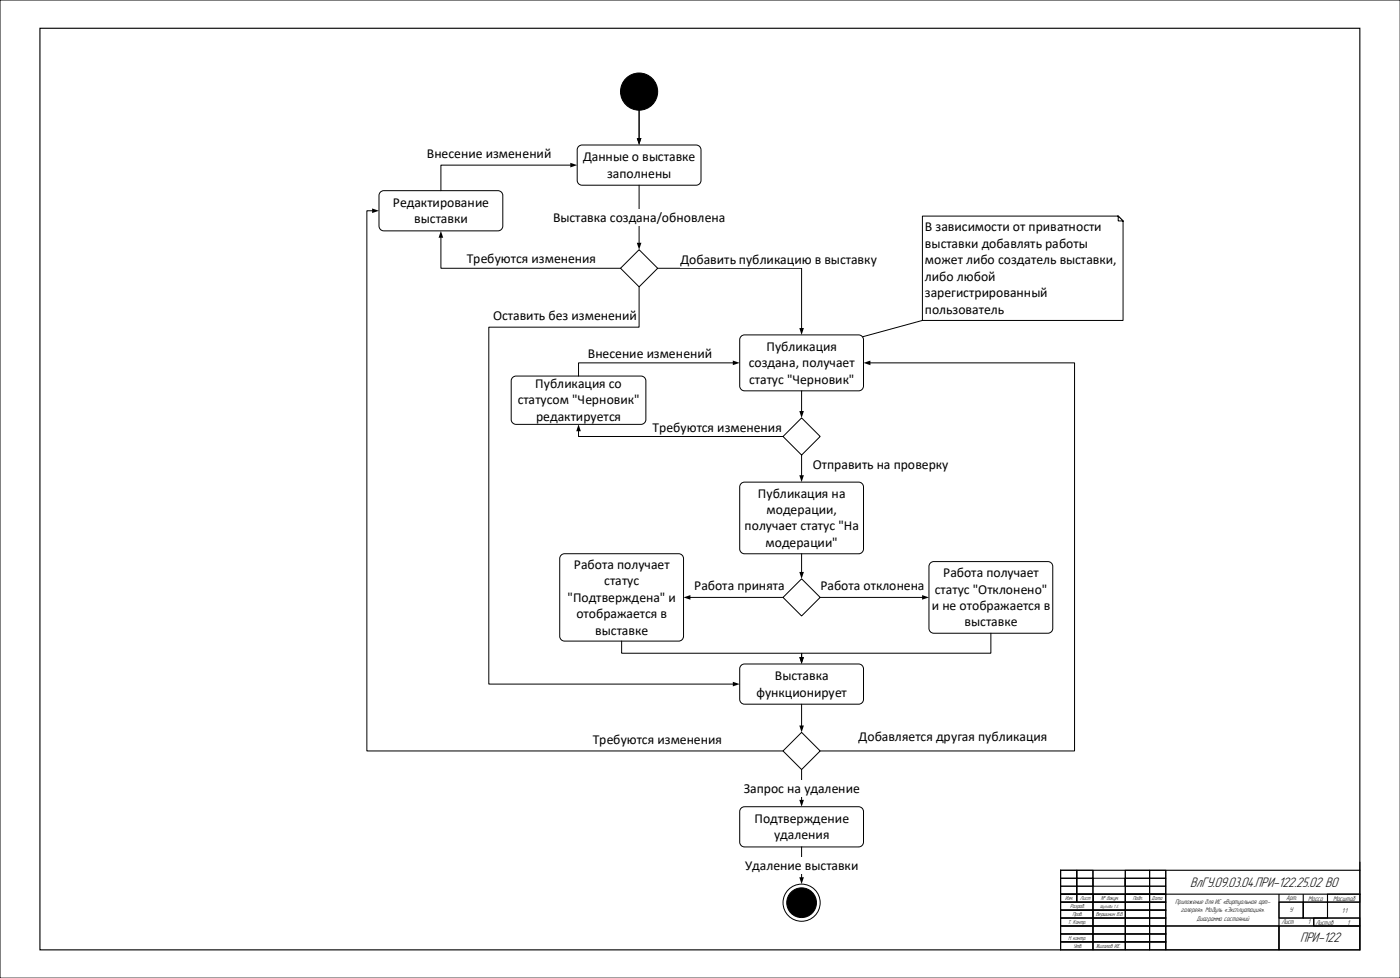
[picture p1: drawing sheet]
<svg xmlns="http://www.w3.org/2000/svg" width="866mm" height="605mm" viewBox="0 0 866 605" stroke-linecap="round" stroke-linejoin="round" font-family="sans-serif">
<g fill="none" stroke="#000" stroke-width=".62">
<path d="M866 0h-866v605M395 68v18M656 538h10v5h-10zM666 538h10v5h-10zM696 538h15v5h-15zM711 538h10v5h-10zM656 558h20v5h-20zM656 553h10v5h-10zM656 548h10v5h-10zM656 543h10v5h-10zM666 553h10v5h-10zM666 548h10v5h-10z"/>
<path d="M666 543h10v5h-10zM676 558h20v5h-20zM676 543h19v5h-19zM676 553h20v5h-20zM696 558h15v5h-15zM696 553h15v5h-15zM696 548h15v5h-15zM696 543h15v5h-15zM711 558h10v5h-10zM711 553h10v5h-10zM711 548h10v5h-10zM711 543h10v5h-10z"/>
<path d="M791 558h15v9h-15zM806 558h15v9h-15zM821 553h20v5h-20zM656 577h20v5h-20zM656 572h20v5h-20zM656 567h20v5h-20zM656 563h20v4h-20zM676 577h20v5h-20zM676 572h20v5h-20zM676 567h20v5h-20zM676 563h20v4h-20zM696 577h15v5h-15z"/>
<path d="M696 572h15v5h-15zM696 567h15v5h-15zM696 563h15v4h-15zM711 577h10v5h-10zM711 572h10v5h-10zM711 567h10v5h-10zM711 563h10v4h-10zM721 572h70v15h-70zM791 572h50v15h-50zM812 567h29v5h-29zM656 582h20v5h-20zM676 582h20v5h-20z"/>
<path d="M696 582h15v5h-15zM711 582h10v5h-10z"/>
<circle cx="395" cy="57" r="11"/>
</g>
<path d="M25 17h816v570h-816zM841 538h-185v49M841 533v54M656 553h185M656 558h65M656 563h65M656 567h65M656 572h65M656 577h65M656 582h65" fill="none" stroke="#000" stroke-width=".7"/>
<path d="M666 538v20M676 538v49M696 538v49M711 538v49M721 538v49M791 558h50M791 553v34M806 553v14M821 553v14M721 572h120M791 567h50M812 567v5" fill="none" stroke="#000" stroke-width=".7" stroke-linecap="butt"/>
<g fill="#000">
<path d="M394 85h3l-2 5z"/>
<circle cx="395" cy="57" r="11"/>
</g>
<path d="M358 90h2h71l2 1v2v19l-1 2h-2h-71l-2-1v-2v-18z" fill-rule="evenodd" fill="#fff"/>
<path d="M358 90h2h71l2 1v2v19l-1 2h-2h-71l-2-1v-2v-18zM395 114v36" fill="none" stroke="#000" stroke-width=".62"/>
<path d="M394 150h3l-2 4z" fill="#000"/>
<path d="M342 129h106v10h-106z" fill-rule="evenodd" fill="#fff"/>
<path d="M395 68v18" fill="none" stroke="#000" stroke-width=".62"/>
<path d="M394 85h3l-2 5z" fill="#000"/>
<path d="M458 499h2h72l1 1 1 2v19l-1 2-2 1-71-1-2-1-1-1v-19z" fill-rule="evenodd" fill="#fff"/>
<g fill="none" stroke="#000" stroke-width=".62">
<path d="M458 499h2h72l1 1 1 2v19l-1 2-2 1-71-1-2-1-1-1v-19zM496 524v19"/>
<circle cx="496" cy="558" r="9"/>
<circle cx="496" cy="558" r="11"/>
</g>
<g fill="#000">
<path d="M494 542h3l-1 4z"/>
<circle cx="496" cy="558" r="9"/>
</g>
<g fill="#fff">
<path d="M460 530h71v10h-71z" fill-rule="evenodd"/>
<path d="M458 208l2-1h72l2 2v1v30l-2 1-1 1-72-1-1-1-1-1v-29z" fill-rule="evenodd"/>
</g>
<path d="M458 208l2-1h72l2 2v1v30l-2 1-1 1-72-1-1-1-1-1v-29z" fill="none" stroke="#000" stroke-width=".62"/>
<path d="M458 299l2-1h72l2 2v1v40l-2 1h-1h-72l-1-1-1-2v-38z" fill-rule="evenodd" fill="#fff"/>
<path d="M458 299l2-1h72l2 2v1v40l-2 1h-1h-72l-1-1-1-2v-38z" fill="none" stroke="#000" stroke-width=".62"/>
<path d="M347 343l2-1h71l1 1 2 2v48l-1 2-2 1h-71h-2l-1-3v-48z" fill-rule="evenodd" fill="#fff"/>
<path d="M347 343l2-1h71l1 1 2 2v48l-1 2-2 1h-71h-2l-1-3v-48z" fill="none" stroke="#000" stroke-width=".62"/>
<path d="M317 234l2-2 78 1 2 1v1v25l-1 2h-2h-78l-1-1-1-2v-24z" fill-rule="evenodd" fill="#fff"/>
<path d="M317 234l2-2 78 1 2 1v1v25l-1 2h-2h-78l-1-1-1-2v-24z" fill="none" stroke="#000" stroke-width=".62"/>
<path d="M496 258l11 12-11 11-12-11z" fill-rule="evenodd" fill="#fff"/>
<path d="M496 258l11 12-11 11-12-11zM496 242v12M358 266v4h126" fill="none" stroke="#000" stroke-width=".62"/>
<path d="M494 254h3l-1 4zM358 262l1 5h-3z" fill="#000"/>
<path d="M403 259h80v10h-80z" fill-rule="evenodd" fill="#fff"/>
<path d="M453 224h-95v8" fill="none" stroke="#000" stroke-width=".62"/>
<path d="M453 223l4 1-4 2z" fill="#000"/>
<path d="M363 214h77v10h-77z" fill-rule="evenodd" fill="#fff"/>
<path d="M496 281v13" fill="none" stroke="#000" stroke-width=".62"/>
<path d="M494 294h3l-1 4z" fill="#000"/>
<g fill="#fff">
<path d="M502 282h84v10h-84z" fill-rule="evenodd"/>
<path d="M384 166l11-12 12 12-12 11z" fill-rule="evenodd"/>
</g>
<path d="M273 147v19h111M384 166l11-12 12 12-12 11z" fill="none" stroke="#000" stroke-width=".62"/>
<path d="M273 143l1 4h-3z" fill="#000"/>
<g fill="#fff">
<path d="M288 155h80v10h-80z" fill-rule="evenodd"/>
<path d="M235 119l2-1h72l1 1 1 2v19l-1 2-2 1h-71l-2-1-1-2v-19z" fill-rule="evenodd"/>
</g>
<path d="M235 119l2-1h72l1 1 1 2v19l-1 2-2 1h-71l-2-1-1-2v-19zM353 102h-80v16" fill="none" stroke="#000" stroke-width=".62"/>
<path d="M353 101l4 1-4 1z" fill="#000"/>
<path d="M264 90h77v10h-77z" fill-rule="evenodd" fill="#fff"/>
<path d="M407 166h89v37" fill="none" stroke="#000" stroke-width=".62"/>
<path d="M494 203h3l-1 4z" fill="#000"/>
<path d="M421 155h121v10h-121z" fill-rule="evenodd" fill="#fff"/>
<path d="M496 342v12" fill="none" stroke="#000" stroke-width=".62"/>
<path d="M494 354h3l-1 4z" fill="#000"/>
<path d="M484 369l12-11 11 11-11 12z" fill-rule="evenodd" fill="#fff"/>
<path d="M484 369l12-11 11 11-11 12zM507 369h63" fill="none" stroke="#000" stroke-width=".62"/>
<path d="M570 368l4 1-4 2z" fill="#000"/>
<g fill="#fff">
<path d="M507 357h65v10h-65z" fill-rule="evenodd"/>
<path d="M575 348l2-1h72l2 2v1v40l-2 1h-1h-72l-1-1-1-2v-38z" fill-rule="evenodd"/>
</g>
<path d="M575 348l2-1h72l2 2v1v40l-2 1h-1h-72l-1-1-1-2v-38zM426 369h58" fill="none" stroke="#000" stroke-width=".62"/>
<path d="M423 369l4-1v3z" fill="#000"/>
<path d="M429 357h56v10h-56z" fill-rule="evenodd" fill="#fff"/>
<path d="M384 396v8h112v3" fill="none" stroke="#000" stroke-width=".62"/>
<path d="M494 406h3l-1 4z" fill="#000"/>
<path d="M458 411l2-1 72 1 1 1 1 1v20l-1 2h-2h-71l-2-1-1-2v-19z" fill-rule="evenodd" fill="#fff"/>
<path d="M613 391v13h-117v3M458 411l2-1 72 1 1 1 1 1v20l-1 2h-2h-71l-2-1-1-2v-19zM496 435v14" fill="none" stroke="#000" stroke-width=".62"/>
<path d="M494 406h3l-1 4zM494 448h3l-1 5z" fill="#000"/>
<path d="M484 464l12-11 11 11-11 12z" fill-rule="evenodd" fill="#fff"/>
<path d="M395 177v25h-93v221h151M484 464l12-11 11 11-11 12z" fill="none" stroke="#000" stroke-width=".62"/>
<path d="M453 421l4 2-4 1z" fill="#000"/>
<path d="M305 190h89v10h-89z" fill-rule="evenodd" fill="#fff"/>
<path d="M538 224h126v240h-157" fill="none" stroke="#000" stroke-width=".62"/>
<path d="M534 224l4-1v3z" fill="#000"/>
<path d="M531 450h116v10h-116z" fill-rule="evenodd" fill="#fff"/>
<path d="M230 130h-3v334h257" fill="none" stroke="#000" stroke-width=".62"/>
<path d="M230 129l4 1-4 2z" fill="#000"/>
<path d="M366 452h80v10h-80z" fill-rule="evenodd" fill="#fff"/>
<path d="M496 476v19" fill="none" stroke="#000" stroke-width=".62"/>
<path d="M494 494h3l-1 5z" fill="#000"/>
<g fill="#fff">
<path d="M460 482h71v10h-71z" fill-rule="evenodd"/>
<path d="M570 134h121l3 3v61h-124z" fill-rule="evenodd"/>
</g>
<path d="M570 134h121l3 3v61h-124zM570 198l-37 10" fill="none" stroke="#000" stroke-width=".62"/>
<path d="M691 134l3 3h-3z" fill-rule="evenodd" fill="#fff"/>
<path d="M691 134l3 3h-3z" fill="none" stroke="#000" stroke-width=".62"/>
<g font-size="8.9">
<text x="736" y="548">ВлГУ.09.03.04.ПРИ-122.25.02 ВО</text>
<text x="804" y="582">ПРИ-122</text>
</g>
<g font-size="8.5">
<text x="264" y="98">Внесение изменений</text>
<text x="360" y="100">Данные о выставке</text>
<text x="375" y="110">заполнены</text>
<text x="243" y="128">Редактирование</text>
<text x="256" y="138">выставки</text>
<text x="342" y="137">Выставка создана/обновлена</text>
<text x="572" y="143">В зависимости от приватности</text>
<text x="572" y="153">выставки добавлять работы</text>
<text x="289" y="162">Требуются изменения</text>
<text x="421" y="163">Добавить публикацию в выставку</text>
<text x="572" y="163">может либо создатель выставки,</text>
<text x="572" y="174">либо любой</text>
<text x="572" y="184">зарегистрированный</text>
<text x="305" y="198">Оставить без изменений</text>
<text x="572" y="194">пользователь</text>
<text x="363" y="221">Внесение изменений</text>
<text x="474" y="217">Публикация</text>
<text x="463" y="227">создана, получает</text>
<text x="331" y="240">Публикация со</text>
<text x="463" y="237">статус &quot;Черновик&quot;</text>
<text x="320" y="250">статусом &quot;Черновик&quot;</text>
<text x="331" y="260">редактируется</text>
<text x="403" y="267">Требуются изменения</text>
<text x="502" y="290">Отправить на проверку</text>
<text x="469" y="308">Публикация на</text>
<text x="474" y="318">модерации,</text>
<text x="460" y="328">получает статус &quot;На</text>
<text x="473" y="338">модерации&quot;</text>
<text x="355" y="352">Работа получает</text>
<text x="583" y="357">Работа получает</text>
<text x="374" y="362">статус</text>
<text x="429" y="365">Работа принята</text>
<text x="507" y="365">Работа отклонена</text>
<text x="351" y="372">&quot;Подтверждена&quot; и</text>
<text x="578" y="367">статус &quot;Отклонено&quot;</text>
<text x="576" y="377">и не отображается в</text>
<text x="356" y="382">отображается в</text>
<text x="596" y="387">выставке</text>
<text x="368" y="392">выставке</text>
<text x="479" y="420">Выставка</text>
<text x="468" y="431">функционирует</text>
<text x="366" y="460">Требуются изменения</text>
<text x="531" y="458">Добавляется другая публикация</text>
<text x="460" y="490">Запрос на удаление</text>
<text x="466" y="509">Подтверждение</text>
<text x="479" y="519">удаления</text>
<text x="461" y="538">Удаление выставки</text>
</g>
<g font-size="4.5">
<text x="795" y="557">Арт.</text>
<text x="809" y="557">Масса</text>
<text x="824" y="557">Масштаб</text>
<text x="727" y="559">Приложение для ИС «Виртуальная арт-</text>
<text x="730" y="564">галерея». Модуль «Эксплуатация».</text>
<text x="740" y="569">Диаграмма состояний</text>
<text x="797" y="564">У</text>
<text x="829" y="564">1:1</text>
<text x="792" y="571">Лист</text>
<text x="808" y="571">1</text>
<text x="813" y="571">Листов</text>
<text x="833" y="571">1</text>
</g>
<g font-size="3.8">
<text x="658" y="557">Изм.</text>
<text x="668" y="556">Лист</text>
<text x="681" y="556">№ докум.</text>
<text x="700" y="557">Подп.</text>
<text x="712" y="557">Дата</text>
<text x="662" y="561">Разраб.</text>
<text x="663" y="566">Пров.</text>
<text x="677" y="566">Вершинин В.В.</text>
<text x="660" y="571">Т. Контр.</text>
<text x="660" y="581">Н. контр.</text>
<text x="664" y="586">Утв.</text>
<text x="678" y="586">Жигалов И.Е.</text>
</g>
<text font-size="2.9" x="680" y="561">Шутова Т.Е.</text>
</svg>
